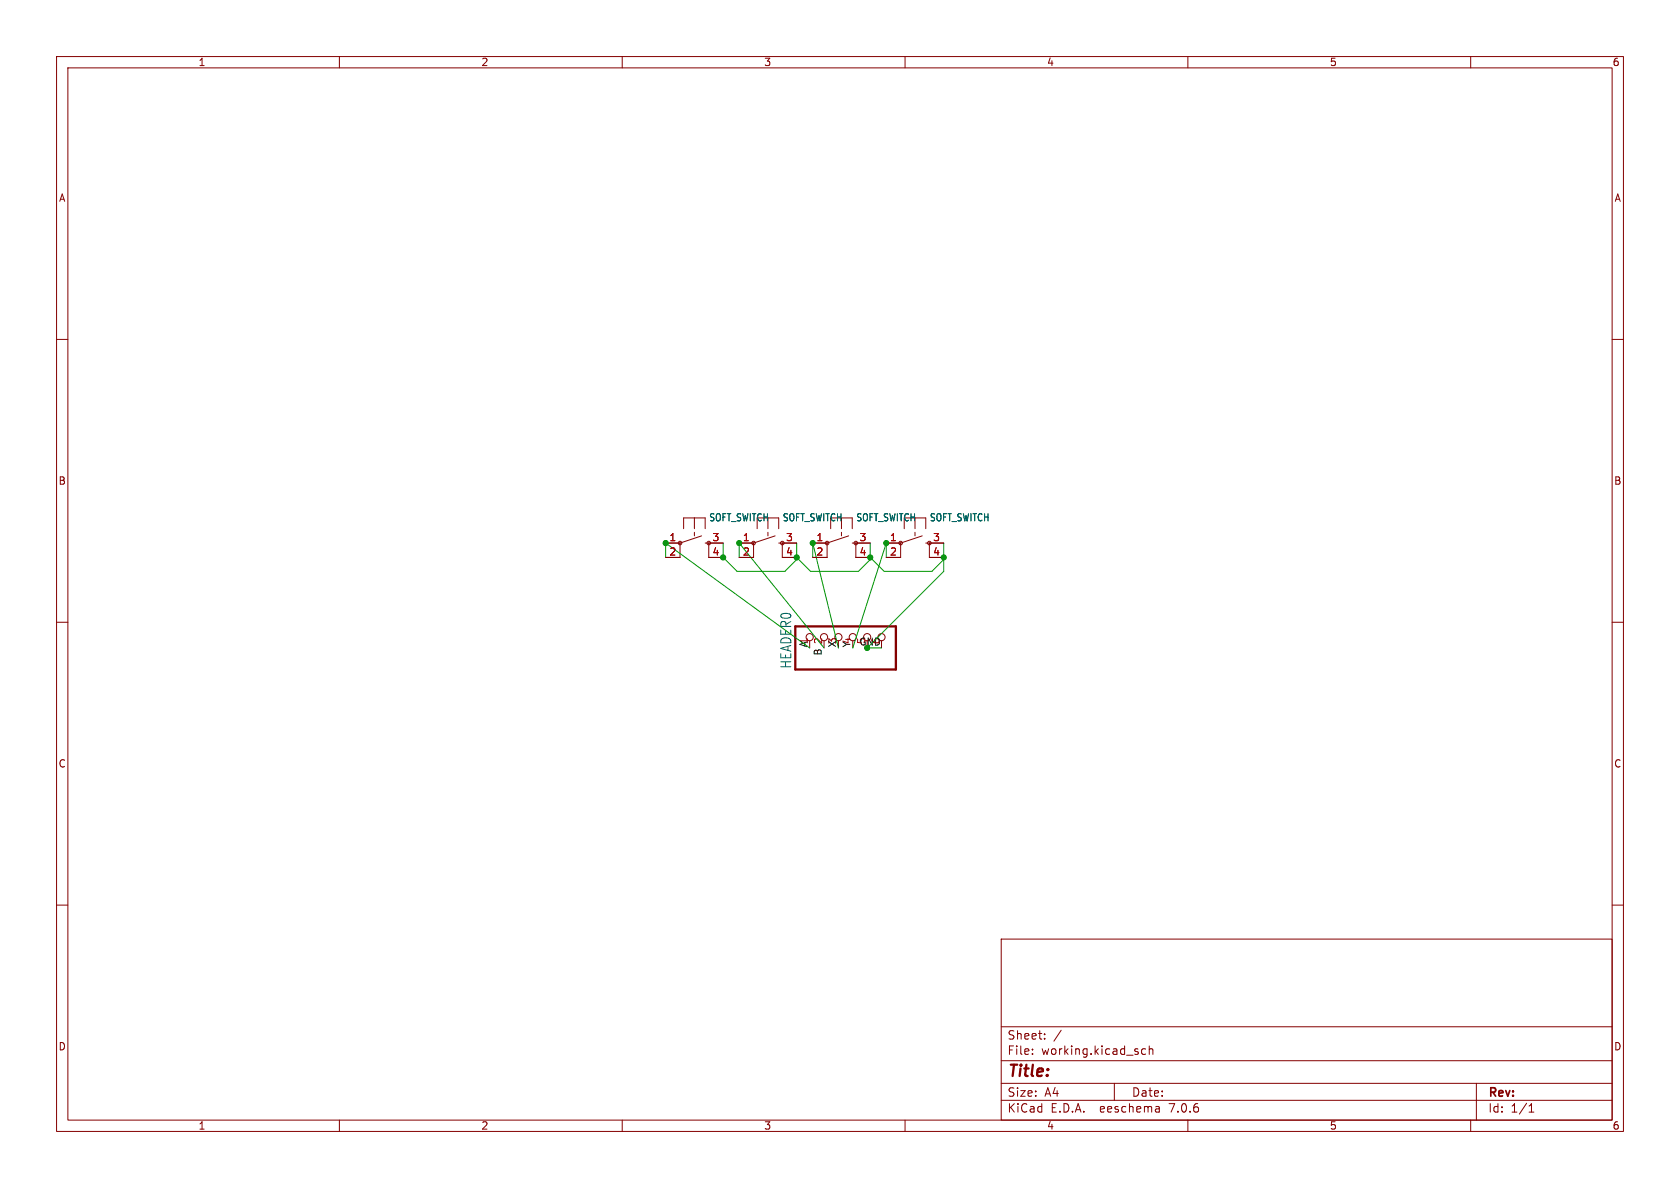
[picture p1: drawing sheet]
<svg xmlns="http://www.w3.org/2000/svg" width="297mm" height="210mm" viewBox="0 0 297 210" stroke-linecap="round" stroke-linejoin="round" font-family="sans-serif">
<g fill="none" stroke="#840000" stroke-width=".18">
<path d="M10 10h277v190h-277zM12 12h273v186h-273zM60 10v2M110 10v2M160 10v2M210 10v2M260 10v2M10 60h2M285 60h2M117.7 96h2.5M120.2 96v2.5h-2.5M120.9 93.5v-1.9h3.8v1.9"/>
<path d="M122.8 91.6v1.9M122.8 94.1v.6M124 94.7l-3.8 1.3M124.7 96h3.1M125.3 96v2.5h2.5M130.7 96h2.5M133.2 96v2.5h-2.5M133.9 91.6v1.9M135.8 93.5v-1.9h1.9v1.9M135.8 94.1v.6M137 94.7l-3.8 1.3M137.7 96h3.1"/>
<path d="M138.3 96v2.5h2.5M143.7 96h2.5M146.2 96v2.5h-2.5M146.9 91.6v1.9M148.8 93.5v-1.9h1.9v1.9M148.8 94.1v.6M150 94.7l-3.8 1.3M150.7 96h3.1M151.3 96v2.5h2.5M156.7 96h2.5M159.2 96v2.5h-2.5M159.9 91.6v1.9"/>
<path d="M161.8 93.5v-1.9h1.9v1.9M161.8 94.1v.6M163 94.7l-3.8 1.3M163.7 96h3.1M164.3 96v2.5h2.5M10 110h2M285 110h2M10 160h2M285 160h2M177 166h108v32h-108zM60 198v2M110 198v2"/>
<path d="M160 198v2M177 194.5h108M177 191.5h108M177 187.5h108M177 181.5h108M182.5 186.3v.1M182.5 185.5v.1M184.7 183.6v.1M184.7 182.8v.1M187.6 182.1l-1.3 2M197 191.5v3M202.5 185.5l-.4-.1-.3 .3v.4l.2 .2h.5"/>
<path d="M203.2 185.5l.2-.1 .3 .1 .1 .9M203.2 184.9v1.5M204.9 195.7l.1 .9M205 196.5l-.2 .1M205 196h-.2M210 198v2M260 198v2M261 191.5v6.5M270.3 196.6h.9M270.3 195.5l.4-.4v1.5"/>
<circle cx="120.2" cy="96" r=".32"/>
<circle cx="125.3" cy="96" r=".32"/>
<circle cx="133.2" cy="96" r=".32"/>
<circle cx="138.3" cy="96" r=".32"/>
<circle cx="146.2" cy="96" r=".32"/>
<circle cx="151.3" cy="96" r=".32"/>
<circle cx="159.2" cy="96" r=".32"/>
<circle cx="164.3" cy="96" r=".32"/>
<circle cx="143.1" cy="112.6" r=".63"/>
<circle cx="145.7" cy="112.6" r=".63"/>
<circle cx="148.2" cy="112.6" r=".63"/>
<circle cx="150.8" cy="112.6" r=".63"/>
<circle cx="153.3" cy="112.6" r=".63"/>
<circle cx="155.8" cy="112.6" r=".63"/>
</g>
<path d="M140.6 110.7h17.8v7.7h-17.8z" fill="none" stroke="#840000" stroke-width=".41"/>
<path d="M117.7 98.5v-2.5l25.4 18.5M127.8 96v2.5l2.5 2.5h8.5l2-2.1v-2.9M130.7 98.5v-2.5l15 18.5M143.7 98.5v-2.5l4.5 18.5M153.8 96v2.9l-2 2.1h-8.5l-2.5-2.5M153.8 98.5l2.5 2.5h8.5l2-2.1M156.7 98.5v-2.5l-5.9 18.5M166.8 96v5l-13.5 13.5" fill="none" stroke="#009600" stroke-width=".18"/>
<g fill="#009600" stroke="#009600" stroke-width=".18">
<circle cx="117.7" cy="96" r=".46"/>
<circle cx="127.8" cy="98.5" r=".46"/>
<circle cx="143.7" cy="96" r=".46"/>
<circle cx="140.8" cy="98.5" r=".46"/>
<circle cx="166.8" cy="98.5" r=".46"/>
<circle cx="156.7" cy="96" r=".46"/>
<circle cx="130.7" cy="96" r=".46"/>
<circle cx="153.8" cy="98.5" r=".46"/>
<circle cx="153.3" cy="114.5" r=".46"/>
</g>
<text font-size="2.8" fill="#840000" x="178" y="190.9">Title:</text>
<text font-size="2.5" fill="#006464" x="140.1" y="118.3" transform="rotate(-90 140.1 118.3)">HEADER0</text>
<g font-size="2.1" fill="#840000">
<text x="178" y="184">Sheet:</text>
<text x="178" y="186.7">File:</text>
<text x="184.1" y="186.7">working.kicad_sch</text>
<text x="178" y="196.9">KiCad</text>
<text x="178" y="194.1">Size:</text>
<text x="184.7" y="194.1">A4</text>
<text x="185.7" y="196.9">E.D.A.</text>
<text x="194.6" y="196.9">eeschema</text>
<text x="200" y="194.1">Date:</text>
<text x="207" y="196.9">7.0.6</text>
<text x="263" y="194.3">Rev:</text>
<text x="263" y="196.9">Id:</text>
<text x="267.1" y="196.9">1/1</text>
</g>
<g font-size="1.8" fill="#840000">
<text x="35" y="11.9">1</text>
<text x="85" y="11.9">2</text>
<text x="135" y="11.9">3</text>
<text x="185" y="11.9">4</text>
<text x="235" y="11.9">5</text>
<text x="285" y="11.9">6</text>
<text x="10.3" y="35.9">A</text>
<text x="285.3" y="35.9">A</text>
<text x="10.3" y="85.9">B</text>
<text x="285.3" y="85.9">B</text>
<text x="10.3" y="135.9">C</text>
<text x="285.3" y="135.9">C</text>
<text x="10.3" y="185.9">D</text>
<text x="285.3" y="185.9">D</text>
<text x="35" y="199.9">1</text>
<text x="85" y="199.9">2</text>
<text x="135" y="199.9">3</text>
<text x="185" y="199.9">4</text>
<text x="235" y="199.9">5</text>
<text x="285" y="199.9">6</text>
</g>
<g font-size="1.8" fill="#a90000">
<text x="118.2" y="95.7">1</text>
<text x="125.9" y="95.7">3</text>
<text x="131.2" y="95.7">1</text>
<text x="138.9" y="95.7">3</text>
<text x="144.2" y="95.7">1</text>
<text x="151.9" y="95.7">3</text>
<text x="157.2" y="95.7">1</text>
<text x="164.9" y="95.7">3</text>
<text x="118.2" y="98.3">2</text>
<text x="125.9" y="98.3">4</text>
<text x="131.2" y="98.3">2</text>
<text x="138.9" y="98.3">4</text>
<text x="144.2" y="98.3">2</text>
<text x="151.9" y="98.3">4</text>
<text x="157.2" y="98.3">2</text>
<text x="164.9" y="98.3">4</text>
</g>
<g font-size="1.8" fill="#006464">
<text x="125.3" y="92.4">SOFT_SWITCH</text>
<text x="138.3" y="92.4">SOFT_SWITCH</text>
<text x="151.3" y="92.4">SOFT_SWITCH</text>
<text x="164.3" y="92.4">SOFT_SWITCH</text>
</g>
<g font-size="1.8" fill="#0f0f0f">
<text x="153" y="114" transform="rotate(-90 153 114)">5</text>
<text x="155.6" y="114" transform="rotate(-90 155.6 114)">6</text>
</g>
<g font-size="1.7" fill="#0f0f0f">
<text x="142.8" y="114.5" transform="rotate(-90 142.8 114.5)">A1</text>
<text x="145.3" y="116" transform="rotate(-90 145.3 116)">B 2</text>
<text x="147.9" y="114.5" transform="rotate(-90 147.9 114.5)">X3</text>
<text x="150.4" y="114.5" transform="rotate(-90 150.4 114.5)">Y4</text>
</g>
<text font-size="1.7" fill="#009600" x="151.8" y="114.2">GND</text>
</svg>
